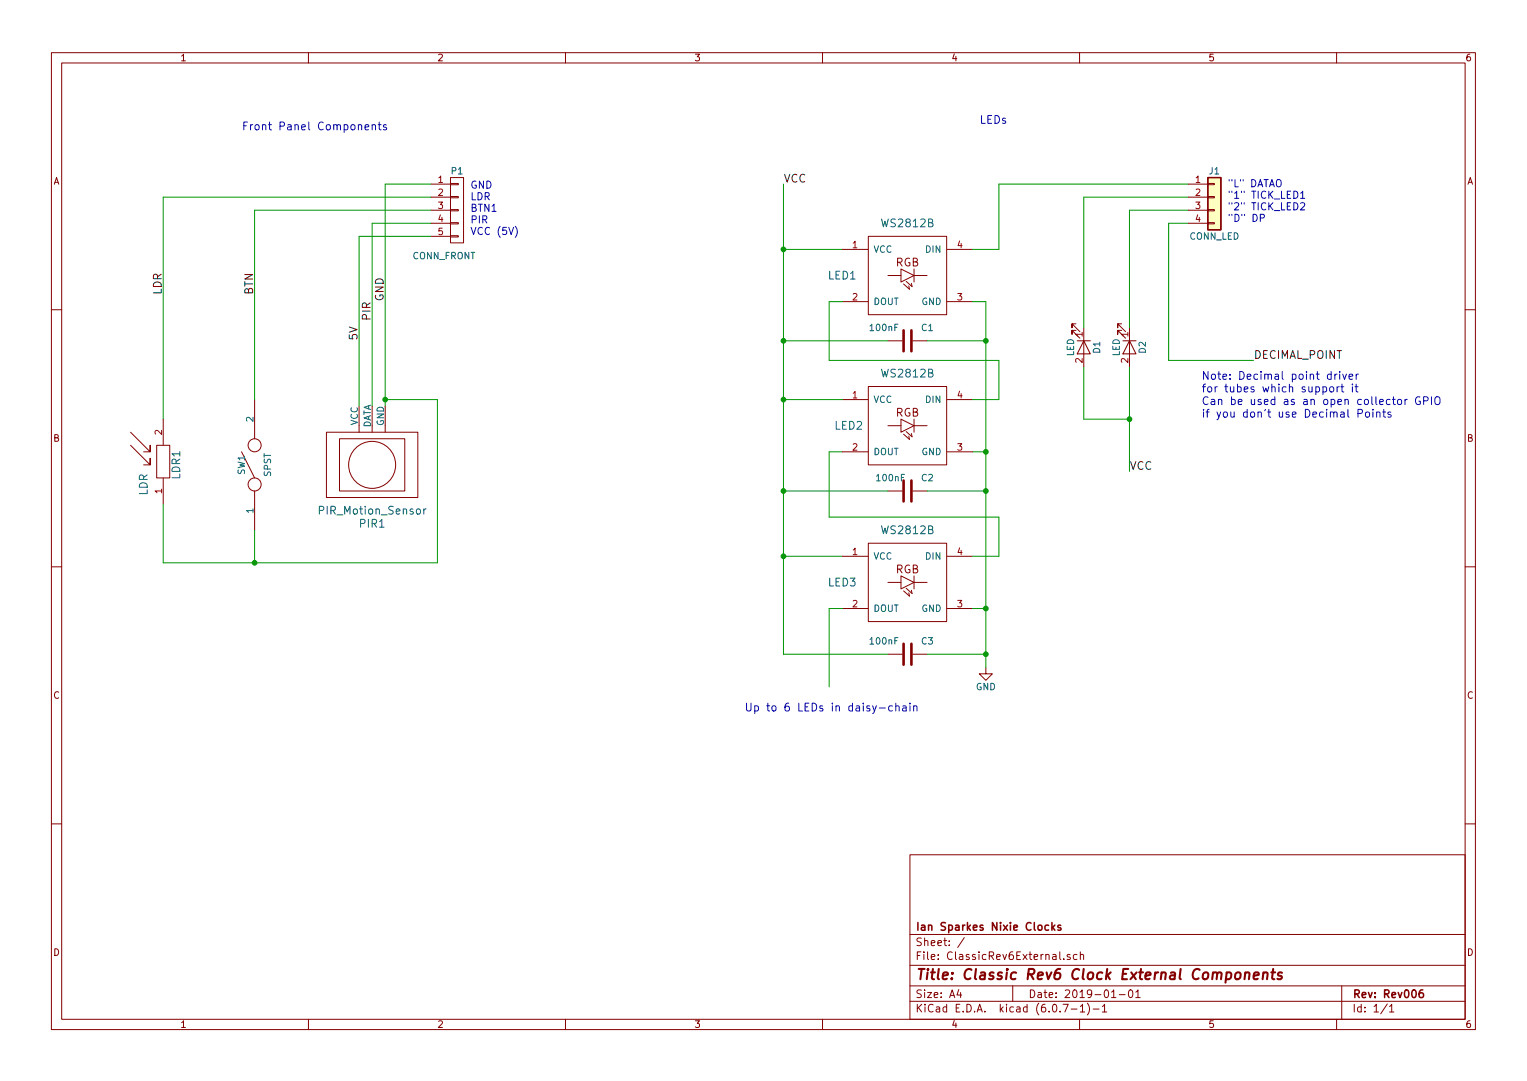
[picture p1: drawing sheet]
(kicad_sch (version 20211123) (generator eeschema)

 (paper "A4")

 (title_block
  (title "Classic Rev6 Clock External Components")
  (date "2019-01-01")
  (rev "Rev006")
  (company "Ian Sparkes Nixie Clocks"))

 (lib_symbols
  (symbol "ClassicRev6External-rescue:C" (pin_numbers hide) (pin_names (offset 0.254)) (in_bom yes) (on_board yes)
   (property "Reference" "C" (id 0) (at 0.635 2.54 0) (effects (font (size 1.27 1.27)) (justify left)))
   (property "Value" "C" (id 1) (at 0.635 -2.54 0) (effects (font (size 1.27 1.27)) (justify left)))
   (property "Footprint" "" (id 2) (at 0.9652 -3.81 0) (effects (font (size 1.27 1.27)) hide))
   (property "Datasheet" "" (id 3) (at 0 0 0) (effects (font (size 1.27 1.27)) hide))
   (symbol "C_0_1"
    (polyline (pts (xy -2.032 -0.762) (xy 2.032 -0.762)) (stroke (width 0.508) (type default) (color 0 0 0 0)) (fill (type none)))
    (polyline (pts (xy -2.032 0.762) (xy 2.032 0.762)) (stroke (width 0.508) (type default) (color 0 0 0 0)) (fill (type none))))
   (symbol "C_1_1"
    (pin passive line (at 0 3.81 270) (length 2.794) (name "~" (effects (font (size 1.27 1.27)))) (number "1" (effects (font (size 1.27 1.27)))))
    (pin passive line (at 0 -3.81 90) (length 2.794) (name "~" (effects (font (size 1.27 1.27)))) (number "2" (effects (font (size 1.27 1.27)))))))
  (symbol "ClassicRev6External-rescue:CONN_01X05" (pin_names (offset 1.016) hide) (in_bom yes) (on_board yes)
   (property "Reference" "P" (id 0) (at 0 7.62 0) (effects (font (size 1.27 1.27))))
   (property "Value" "CONN_01X05" (id 1) (at 2.54 0 90) (effects (font (size 1.27 1.27))))
   (property "Footprint" "" (id 2) (at 0 0 0) (effects (font (size 1.27 1.27))))
   (property "Datasheet" "" (id 3) (at 0 0 0) (effects (font (size 1.27 1.27))))
   (symbol "CONN_01X05_0_1"
    (rectangle (start -1.27 -4.953) (end 0.254 -5.207) (stroke (width 0) (type default) (color 0 0 0 0)) (fill (type none)))
    (rectangle (start -1.27 -2.413) (end 0.254 -2.667) (stroke (width 0) (type default) (color 0 0 0 0)) (fill (type none)))
    (rectangle (start -1.27 0.127) (end 0.254 -0.127) (stroke (width 0) (type default) (color 0 0 0 0)) (fill (type none)))
    (rectangle (start -1.27 2.667) (end 0.254 2.413) (stroke (width 0) (type default) (color 0 0 0 0)) (fill (type none)))
    (rectangle (start -1.27 5.207) (end 0.254 4.953) (stroke (width 0) (type default) (color 0 0 0 0)) (fill (type none)))
    (rectangle (start -1.27 6.35) (end 1.27 -6.35) (stroke (width 0) (type default) (color 0 0 0 0)) (fill (type none))))
   (symbol "CONN_01X05_1_1"
    (pin passive line (at -5.08 5.08 0) (length 3.81) (name "P1" (effects (font (size 1.27 1.27)))) (number "1" (effects (font (size 1.27 1.27)))))
    (pin passive line (at -5.08 2.54 0) (length 3.81) (name "P2" (effects (font (size 1.27 1.27)))) (number "2" (effects (font (size 1.27 1.27)))))
    (pin passive line (at -5.08 0 0) (length 3.81) (name "P3" (effects (font (size 1.27 1.27)))) (number "3" (effects (font (size 1.27 1.27)))))
    (pin passive line (at -5.08 -2.54 0) (length 3.81) (name "P4" (effects (font (size 1.27 1.27)))) (number "4" (effects (font (size 1.27 1.27)))))
    (pin passive line (at -5.08 -5.08 0) (length 3.81) (name "P5" (effects (font (size 1.27 1.27)))) (number "5" (effects (font (size 1.27 1.27)))))))
  (symbol "ClassicRev6External-rescue:Conn_01x04" (pin_names (offset 1.016) hide) (in_bom yes) (on_board yes)
   (property "Reference" "J" (id 0) (at 0 5.08 0) (effects (font (size 1.27 1.27))))
   (property "Value" "Conn_01x04" (id 1) (at 0 -7.62 0) (effects (font (size 1.27 1.27))))
   (property "Footprint" "" (id 2) (at 0 0 0) (effects (font (size 1.27 1.27)) hide))
   (property "Datasheet" "" (id 3) (at 0 0 0) (effects (font (size 1.27 1.27)) hide))
   (symbol "Conn_01x04_1_1"
    (rectangle (start -1.27 -4.953) (end 0 -5.207) (stroke (width 0.1524) (type default) (color 0 0 0 0)) (fill (type none)))
    (rectangle (start -1.27 -2.413) (end 0 -2.667) (stroke (width 0.1524) (type default) (color 0 0 0 0)) (fill (type none)))
    (rectangle (start -1.27 0.127) (end 0 -0.127) (stroke (width 0.1524) (type default) (color 0 0 0 0)) (fill (type none)))
    (rectangle (start -1.27 2.667) (end 0 2.413) (stroke (width 0.1524) (type default) (color 0 0 0 0)) (fill (type none)))
    (rectangle (start -1.27 3.81) (end 1.27 -6.35) (stroke (width 0.254) (type default) (color 0 0 0 0)) (fill (type background)))
    (pin passive line (at -5.08 2.54 0) (length 3.81) (name "Pin_1" (effects (font (size 1.27 1.27)))) (number "1" (effects (font (size 1.27 1.27)))))
    (pin passive line (at -5.08 0 0) (length 3.81) (name "Pin_2" (effects (font (size 1.27 1.27)))) (number "2" (effects (font (size 1.27 1.27)))))
    (pin passive line (at -5.08 -2.54 0) (length 3.81) (name "Pin_3" (effects (font (size 1.27 1.27)))) (number "3" (effects (font (size 1.27 1.27)))))
    (pin passive line (at -5.08 -5.08 0) (length 3.81) (name "Pin_4" (effects (font (size 1.27 1.27)))) (number "4" (effects (font (size 1.27 1.27)))))))
  (symbol "ClassicRev6External-rescue:LDR" (pin_names (offset 1.016)) (in_bom yes) (on_board yes)
   (property "Reference" "LDR" (id 0) (at 0 -2.54 0) (effects (font (size 1.524 1.524))))
   (property "Value" "LDR" (id 1) (at -3.81 3.81 0) (effects (font (size 1.524 1.524))))
   (property "Footprint" "" (id 2) (at 0 0 0) (effects (font (size 1.524 1.524))))
   (property "Datasheet" "" (id 3) (at 0 0 0) (effects (font (size 1.524 1.524))))
   (symbol "LDR_0_1"
    (rectangle (start -2.54 1.27) (end 3.81 -1.27) (stroke (width 0) (type default) (color 0 0 0 0)) (fill (type none)))
    (polyline (pts (xy 0 3.81) (xy 0 2.54) (xy 1.27 2.54) (xy 0 2.54) (xy 3.81 6.35)) (stroke (width 0) (type default) (color 0 0 0 0)) (fill (type none)))
    (polyline (pts (xy 2.54 3.81) (xy 2.54 2.54) (xy 3.81 2.54) (xy 2.54 2.54) (xy 6.35 6.35)) (stroke (width 0) (type default) (color 0 0 0 0)) (fill (type none))))
   (symbol "LDR_1_1"
    (pin input line (at -7.62 0 0) (length 5.08) (name "~" (effects (font (size 1.27 1.27)))) (number "1" (effects (font (size 1.27 1.27)))))
    (pin input line (at 8.89 0 180) (length 5.08) (name "~" (effects (font (size 1.27 1.27)))) (number "2" (effects (font (size 1.27 1.27)))))))
  (symbol "ClassicRev6External-rescue:LED" (pin_names (offset 1.016) hide) (in_bom yes) (on_board yes)
   (property "Reference" "D" (id 0) (at 0 2.54 0) (effects (font (size 1.27 1.27))))
   (property "Value" "LED" (id 1) (at 0 -2.54 0) (effects (font (size 1.27 1.27))))
   (property "Footprint" "" (id 2) (at 0 0 0) (effects (font (size 1.27 1.27)) hide))
   (property "Datasheet" "" (id 3) (at 0 0 0) (effects (font (size 1.27 1.27)) hide))
   (symbol "LED_0_1"
    (polyline (pts (xy -1.27 -1.27) (xy -1.27 1.27)) (stroke (width 0.2032) (type default) (color 0 0 0 0)) (fill (type none)))
    (polyline (pts (xy -1.27 0) (xy 1.27 0)) (stroke (width 0) (type default) (color 0 0 0 0)) (fill (type none)))
    (polyline (pts (xy 1.27 -1.27) (xy 1.27 1.27) (xy -1.27 0) (xy 1.27 -1.27)) (stroke (width 0.2032) (type default) (color 0 0 0 0)) (fill (type none)))
    (polyline (pts (xy -3.048 -0.762) (xy -4.572 -2.286) (xy -3.81 -2.286) (xy -4.572 -2.286) (xy -4.572 -1.524)) (stroke (width 0) (type default) (color 0 0 0 0)) (fill (type none)))
    (polyline (pts (xy -1.778 -0.762) (xy -3.302 -2.286) (xy -2.54 -2.286) (xy -3.302 -2.286) (xy -3.302 -1.524)) (stroke (width 0) (type default) (color 0 0 0 0)) (fill (type none))))
   (symbol "LED_1_1"
    (pin passive line (at -3.81 0 0) (length 2.54) (name "K" (effects (font (size 1.27 1.27)))) (number "1" (effects (font (size 1.27 1.27)))))
    (pin passive line (at 3.81 0 180) (length 2.54) (name "A" (effects (font (size 1.27 1.27)))) (number "2" (effects (font (size 1.27 1.27)))))))
  (symbol "ClassicRev6External-rescue:PIR_Motion_Sensor" (pin_numbers hide) (pin_names (offset 0)) (in_bom yes) (on_board yes)
   (property "Reference" "PIR" (id 0) (at 0 22.86 0) (effects (font (size 1.524 1.524))))
   (property "Value" "PIR_Motion_Sensor" (id 1) (at 0 20.32 0) (effects (font (size 1.524 1.524))))
   (property "Footprint" "" (id 2) (at 0 20.32 0) (effects (font (size 1.524 1.524))))
   (property "Datasheet" "" (id 3) (at 0 20.32 0) (effects (font (size 1.524 1.524))))
   (symbol "PIR_Motion_Sensor_0_1"
    (rectangle (start -8.89 5.08) (end -8.89 5.08) (stroke (width 0) (type default) (color 0 0 0 0)) (fill (type none)))
    (rectangle (start -8.89 5.08) (end 8.89 17.78) (stroke (width 0) (type default) (color 0 0 0 0)) (fill (type none)))
    (rectangle (start -6.35 16.51) (end 6.35 6.35) (stroke (width 0) (type default) (color 0 0 0 0)) (fill (type none)))
    (polyline (pts (xy -2.54 3.81) (xy -2.54 5.08)) (stroke (width 0) (type default) (color 0 0 0 0)) (fill (type none)))
    (polyline (pts (xy 0 3.81) (xy 0 5.08)) (stroke (width 0) (type default) (color 0 0 0 0)) (fill (type none)))
    (polyline (pts (xy 2.54 3.81) (xy 2.54 5.08)) (stroke (width 0) (type default) (color 0 0 0 0)) (fill (type none)))
    (circle (center 0 11.43) (radius 4.572) (stroke (width 0) (type default) (color 0 0 0 0)) (fill (type none))))
   (symbol "PIR_Motion_Sensor_1_1"
    (pin power_in line (at -2.54 0 90) (length 3.81) (name "GND" (effects (font (size 1.27 1.27)))) (number "1" (effects (font (size 1.27 1.27)))))
    (pin output line (at 0 0 90) (length 3.81) (name "DATA" (effects (font (size 1.27 1.27)))) (number "2" (effects (font (size 1.27 1.27)))))
    (pin power_in line (at 2.54 0 90) (length 3.81) (name "VCC" (effects (font (size 1.27 1.27)))) (number "3" (effects (font (size 1.27 1.27)))))))
  (symbol "ClassicRev6External-rescue:SPST" (pin_numbers hide) (pin_names (offset 0)) (in_bom yes) (on_board yes)
   (property "Reference" "SW" (id 0) (at 0 2.54 0) (effects (font (size 1.27 1.27))))
   (property "Value" "SPST" (id 1) (at 0 -2.54 0) (effects (font (size 1.27 1.27))))
   (property "Footprint" "" (id 2) (at 0 0 0) (effects (font (size 1.27 1.27))))
   (property "Datasheet" "" (id 3) (at 0 0 0) (effects (font (size 1.27 1.27))))
   (symbol "SPST_0_0"
    (circle (center -3.81 0) (radius 1.27) (stroke (width 0) (type default) (color 0 0 0 0)) (fill (type none)))
    (polyline (pts (xy -2.54 0) (xy 2.54 2.54)) (stroke (width 0) (type default) (color 0 0 0 0)) (fill (type none)))
    (circle (center 3.81 0) (radius 1.27) (stroke (width 0) (type default) (color 0 0 0 0)) (fill (type none))))
   (symbol "SPST_1_1"
    (pin input line (at -12.7 0 0) (length 7.62) (name "1" (effects (font (size 1.27 1.27)))) (number "1" (effects (font (size 1.27 1.27)))))
    (pin input line (at 12.7 0 180) (length 7.62) (name "2" (effects (font (size 1.27 1.27)))) (number "2" (effects (font (size 1.27 1.27)))))))
  (symbol "ClassicRev6External-rescue:WS2812B" (pin_names (offset 1.016)) (in_bom yes) (on_board yes)
   (property "Reference" "LED" (id 0) (at 0 -10.16 0) (effects (font (size 1.524 1.524))))
   (property "Value" "WS2812B" (id 1) (at 0 10.16 0) (effects (font (size 1.524 1.524))))
   (property "Footprint" "" (id 2) (at -1.27 0 90) (effects (font (size 1.524 1.524))))
   (property "Datasheet" "" (id 3) (at -1.27 0 90) (effects (font (size 1.524 1.524))))
   (symbol "WS2812B_0_0"
    (polyline (pts (xy -1.27 0) (xy -3.81 0)) (stroke (width 0) (type default) (color 0 0 0 0)) (fill (type none)))
    (polyline (pts (xy -0.254 -1.143) (xy 0.889 -2.159)) (stroke (width 0) (type default) (color 0 0 0 0)) (fill (type none)))
    (polyline (pts (xy 0.381 -2.667) (xy -0.762 -1.651)) (stroke (width 0) (type default) (color 0 0 0 0)) (fill (type none)))
    (polyline (pts (xy 0.381 -2.667) (xy 0.254 -2.032)) (stroke (width 0) (type default) (color 0 0 0 0)) (fill (type none)))
    (polyline (pts (xy 0.889 -2.159) (xy 0.762 -1.524)) (stroke (width 0) (type default) (color 0 0 0 0)) (fill (type none)))
    (polyline (pts (xy 1.27 0) (xy 3.81 0)) (stroke (width 0) (type default) (color 0 0 0 0)) (fill (type none)))
    (text "RGB" (at 0 2.54 0) (effects (font (size 1.524 1.524)))))
   (symbol "WS2812B_0_1"
    (rectangle (start -7.62 7.62) (end 7.62 -7.62) (stroke (width 0) (type default) (color 0 0 0 0)) (fill (type none)))
    (polyline (pts (xy 1.27 0) (xy -1.27 1.27) (xy -1.27 -1.27) (xy 1.27 0) (xy 1.27 0)) (stroke (width 0) (type default) (color 0 0 0 0)) (fill (type none)))
    (rectangle (start 1.27 1.27) (end 1.27 -1.27) (stroke (width 0) (type default) (color 0 0 0 0)) (fill (type none))))
   (symbol "WS2812B_1_1"
    (pin power_in line (at -12.7 5.08 0) (length 5.0038) (name "VCC" (effects (font (size 1.27 1.27)))) (number "1" (effects (font (size 1.27 1.27)))))
    (pin output line (at -12.7 -5.08 0) (length 5.0038) (name "DOUT" (effects (font (size 1.27 1.27)))) (number "2" (effects (font (size 1.27 1.27)))))
    (pin power_in line (at 12.7 -5.08 180) (length 5.0038) (name "GND" (effects (font (size 1.27 1.27)))) (number "3" (effects (font (size 1.27 1.27)))))
    (pin input line (at 12.7 5.08 180) (length 5.0038) (name "DIN" (effects (font (size 1.27 1.27)))) (number "4" (effects (font (size 1.27 1.27)))))))
  (symbol "power:GND" (power) (pin_names (offset 0)) (in_bom yes) (on_board yes)
   (property "Reference" "#PWR" (id 0) (at 0 -6.35 0) (effects (font (size 1.27 1.27)) hide))
   (property "Value" "GND" (id 1) (at 0 -3.81 0) (effects (font (size 1.27 1.27))))
   (property "Footprint" "" (id 2) (at 0 0 0) (effects (font (size 1.27 1.27)) hide))
   (property "Datasheet" "" (id 3) (at 0 0 0) (effects (font (size 1.27 1.27)) hide))
   (symbol "GND_0_1"
    (polyline (pts (xy 0 0) (xy 0 -1.27) (xy 1.27 -1.27) (xy 0 -2.54) (xy -1.27 -1.27) (xy 0 -1.27)) (stroke (width 0) (type default) (color 0 0 0 0)) (fill (type none))))
   (symbol "GND_1_1"
    (pin power_in line (at 0 0 270) (length 0) hide (name "GND" (effects (font (size 1.27 1.27)))) (number "1" (effects (font (size 1.27 1.27))))))))

 (junction (at 191.77 87.63) (diameter 0) (color 0 0 0 0))
 (junction (at 152.4 66.04) (diameter 0) (color 0 0 0 0))
 (junction (at 152.4 48.26) (diameter 0) (color 0 0 0 0))
 (junction (at 191.77 95.25) (diameter 0) (color 0 0 0 0))
 (junction (at 152.4 77.47) (diameter 0) (color 0 0 0 0))
 (junction (at 49.53 109.22) (diameter 0) (color 0 0 0 0))
 (junction (at 74.93 77.47) (diameter 0) (color 0 0 0 0))
 (junction (at 152.4 95.25) (diameter 0) (color 0 0 0 0))
 (junction (at 191.77 118.11) (diameter 0) (color 0 0 0 0))
 (junction (at 219.71 81.28) (diameter 0) (color 0 0 0 0))
 (junction (at 191.77 127) (diameter 0) (color 0 0 0 0))
 (junction (at 191.77 66.04) (diameter 0) (color 0 0 0 0))
 (junction (at 152.4 107.95) (diameter 0) (color 0 0 0 0))

 (wire (pts (xy 227.33 69.85) (xy 243.84 69.85)) (stroke (width 0) (type default) (color 0 0 0 0)))
 (wire (pts (xy 227.33 43.18) (xy 227.33 69.85)) (stroke (width 0) (type default) (color 0 0 0 0)))
 (wire (pts (xy 191.77 58.42) (xy 191.77 66.04)) (stroke (width 0) (type default) (color 0 0 0 0)))
 (wire (pts (xy 163.83 118.11) (xy 161.29 118.11)) (stroke (width 0) (type default) (color 0 0 0 0)))
 (wire (pts (xy 31.75 38.1) (xy 83.82 38.1)) (stroke (width 0) (type default) (color 0 0 0 0)))
 (wire (pts (xy 72.39 43.18) (xy 72.39 78.74)) (stroke (width 0) (type default) (color 0 0 0 0)))
 (wire (pts (xy 180.34 66.04) (xy 191.77 66.04)) (stroke (width 0) (type default) (color 0 0 0 0)))
 (wire (pts (xy 191.77 58.42) (xy 189.23 58.42)) (stroke (width 0) (type default) (color 0 0 0 0)))
 (wire (pts (xy 219.71 71.12) (xy 219.71 81.28)) (stroke (width 0) (type default) (color 0 0 0 0)))
 (wire (pts (xy 49.53 102.87) (xy 49.53 109.22)) (stroke (width 0) (type default) (color 0 0 0 0)))
 (wire (pts (xy 194.31 77.47) (xy 189.23 77.47)) (stroke (width 0) (type default) (color 0 0 0 0)))
 (wire (pts (xy 152.4 77.47) (xy 163.83 77.47)) (stroke (width 0) (type default) (color 0 0 0 0)))
 (wire (pts (xy 83.82 43.18) (xy 72.39 43.18)) (stroke (width 0) (type default) (color 0 0 0 0)))
 (wire (pts (xy 152.4 66.04) (xy 152.4 77.47)) (stroke (width 0) (type default) (color 0 0 0 0)))
 (wire (pts (xy 194.31 69.85) (xy 194.31 77.47)) (stroke (width 0) (type default) (color 0 0 0 0)))
 (wire (pts (xy 194.31 48.26) (xy 189.23 48.26)) (stroke (width 0) (type default) (color 0 0 0 0)))
 (wire (pts (xy 83.82 35.56) (xy 74.93 35.56)) (stroke (width 0) (type default) (color 0 0 0 0)))
 (wire (pts (xy 219.71 81.28) (xy 219.71 91.44)) (stroke (width 0) (type default) (color 0 0 0 0)))
 (wire (pts (xy 163.83 58.42) (xy 161.29 58.42)) (stroke (width 0) (type default) (color 0 0 0 0)))
 (wire (pts (xy 191.77 118.11) (xy 189.23 118.11)) (stroke (width 0) (type default) (color 0 0 0 0)))
 (wire (pts (xy 74.93 77.47) (xy 74.93 78.74)) (stroke (width 0) (type default) (color 0 0 0 0)))
 (wire (pts (xy 152.4 48.26) (xy 152.4 66.04)) (stroke (width 0) (type default) (color 0 0 0 0)))
 (wire (pts (xy 219.71 40.64) (xy 231.14 40.64)) (stroke (width 0) (type default) (color 0 0 0 0)))
 (wire (pts (xy 161.29 87.63) (xy 161.29 100.33)) (stroke (width 0) (type default) (color 0 0 0 0)))
 (wire (pts (xy 231.14 43.18) (xy 227.33 43.18)) (stroke (width 0) (type default) (color 0 0 0 0)))
 (wire (pts (xy 74.93 77.47) (xy 85.09 77.47)) (stroke (width 0) (type default) (color 0 0 0 0)))
 (wire (pts (xy 219.71 40.64) (xy 219.71 63.5)) (stroke (width 0) (type default) (color 0 0 0 0)))
 (wire (pts (xy 163.83 87.63) (xy 161.29 87.63)) (stroke (width 0) (type default) (color 0 0 0 0)))
 (wire (pts (xy 163.83 48.26) (xy 152.4 48.26)) (stroke (width 0) (type default) (color 0 0 0 0)))
 (wire (pts (xy 85.09 77.47) (xy 85.09 109.22)) (stroke (width 0) (type default) (color 0 0 0 0)))
 (wire (pts (xy 152.4 35.56) (xy 152.4 48.26)) (stroke (width 0) (type default) (color 0 0 0 0)))
 (wire (pts (xy 152.4 107.95) (xy 152.4 127)) (stroke (width 0) (type default) (color 0 0 0 0)))
 (wire (pts (xy 172.72 95.25) (xy 152.4 95.25)) (stroke (width 0) (type default) (color 0 0 0 0)))
 (wire (pts (xy 194.31 107.95) (xy 189.23 107.95)) (stroke (width 0) (type default) (color 0 0 0 0)))
 (wire (pts (xy 83.82 40.64) (xy 49.53 40.64)) (stroke (width 0) (type default) (color 0 0 0 0)))
 (wire (pts (xy 191.77 87.63) (xy 189.23 87.63)) (stroke (width 0) (type default) (color 0 0 0 0)))
 (wire (pts (xy 49.53 109.22) (xy 31.75 109.22)) (stroke (width 0) (type default) (color 0 0 0 0)))
 (wire (pts (xy 191.77 66.04) (xy 191.77 87.63)) (stroke (width 0) (type default) (color 0 0 0 0)))
 (wire (pts (xy 210.82 38.1) (xy 210.82 63.5)) (stroke (width 0) (type default) (color 0 0 0 0)))
 (wire (pts (xy 210.82 81.28) (xy 219.71 81.28)) (stroke (width 0) (type default) (color 0 0 0 0)))
 (wire (pts (xy 172.72 66.04) (xy 152.4 66.04)) (stroke (width 0) (type default) (color 0 0 0 0)))
 (wire (pts (xy 231.14 38.1) (xy 210.82 38.1)) (stroke (width 0) (type default) (color 0 0 0 0)))
 (wire (pts (xy 191.77 127) (xy 191.77 129.54)) (stroke (width 0) (type default) (color 0 0 0 0)))
 (wire (pts (xy 161.29 69.85) (xy 194.31 69.85)) (stroke (width 0) (type default) (color 0 0 0 0)))
 (wire (pts (xy 85.09 109.22) (xy 49.53 109.22)) (stroke (width 0) (type default) (color 0 0 0 0)))
 (wire (pts (xy 194.31 100.33) (xy 194.31 107.95)) (stroke (width 0) (type default) (color 0 0 0 0)))
 (wire (pts (xy 31.75 38.1) (xy 31.75 81.28)) (stroke (width 0) (type default) (color 0 0 0 0)))
 (wire (pts (xy 180.34 95.25) (xy 191.77 95.25)) (stroke (width 0) (type default) (color 0 0 0 0)))
 (wire (pts (xy 49.53 40.64) (xy 49.53 77.47)) (stroke (width 0) (type default) (color 0 0 0 0)))
 (wire (pts (xy 161.29 100.33) (xy 194.31 100.33)) (stroke (width 0) (type default) (color 0 0 0 0)))
 (wire (pts (xy 191.77 95.25) (xy 191.77 118.11)) (stroke (width 0) (type default) (color 0 0 0 0)))
 (wire (pts (xy 210.82 71.12) (xy 210.82 81.28)) (stroke (width 0) (type default) (color 0 0 0 0)))
 (wire (pts (xy 69.85 45.72) (xy 69.85 78.74)) (stroke (width 0) (type default) (color 0 0 0 0)))
 (wire (pts (xy 152.4 95.25) (xy 152.4 107.95)) (stroke (width 0) (type default) (color 0 0 0 0)))
 (wire (pts (xy 152.4 107.95) (xy 163.83 107.95)) (stroke (width 0) (type default) (color 0 0 0 0)))
 (wire (pts (xy 180.34 127) (xy 191.77 127)) (stroke (width 0) (type default) (color 0 0 0 0)))
 (wire (pts (xy 152.4 77.47) (xy 152.4 95.25)) (stroke (width 0) (type default) (color 0 0 0 0)))
 (wire (pts (xy 74.93 35.56) (xy 74.93 77.47)) (stroke (width 0) (type default) (color 0 0 0 0)))
 (wire (pts (xy 191.77 87.63) (xy 191.77 95.25)) (stroke (width 0) (type default) (color 0 0 0 0)))
 (wire (pts (xy 161.29 58.42) (xy 161.29 69.85)) (stroke (width 0) (type default) (color 0 0 0 0)))
 (wire (pts (xy 194.31 35.56) (xy 194.31 48.26)) (stroke (width 0) (type default) (color 0 0 0 0)))
 (wire (pts (xy 191.77 118.11) (xy 191.77 127)) (stroke (width 0) (type default) (color 0 0 0 0)))
 (wire (pts (xy 83.82 45.72) (xy 69.85 45.72)) (stroke (width 0) (type default) (color 0 0 0 0)))
 (wire (pts (xy 231.14 35.56) (xy 194.31 35.56)) (stroke (width 0) (type default) (color 0 0 0 0)))
 (wire (pts (xy 152.4 127) (xy 172.72 127)) (stroke (width 0) (type default) (color 0 0 0 0)))
 (wire (pts (xy 161.29 118.11) (xy 161.29 133.35)) (stroke (width 0) (type default) (color 0 0 0 0)))
 (wire (pts (xy 31.75 109.22) (xy 31.75 97.79)) (stroke (width 0) (type default) (color 0 0 0 0)))

 (text "GND\nLDR\nBTN1\nPIR\nVCC (5V)" (at 91.44 45.72 0) (effects (font (size 1.397 1.397)) (justify left bottom)))
 (text "Front Panel Components" (at 46.99 25.4 0) (effects (font (size 1.524 1.524)) (justify left bottom)))
 (text "Up to 6 LEDs in daisy-chain" (at 144.78 138.43 0) (effects (font (size 1.524 1.524)) (justify left bottom)))
 (text "Note: Decimal point driver\nfor tubes which support it\nCan be used as an open collector GPIO\nif you don't use Decimal Points" (at 233.68 81.28 0) (effects (font (size 1.524 1.524)) (justify left bottom)))
 (text "\"L\" DATAO\n\"1\" TICK_LED1\n\"2\" TICK_LED2\n\"D\" DP" (at 238.76 43.18 0) (effects (font (size 1.397 1.397)) (justify left bottom)))
 (text "LEDs" (at 190.5 24.13 0) (effects (font (size 1.524 1.524)) (justify left bottom)))

 (label "VCC" (at 219.71 91.44 0) (effects (font (size 1.524 1.524)) (justify left bottom)))
 (label "PIR" (at 72.39 62.23 90) (effects (font (size 1.524 1.524)) (justify left bottom)))
 (label "BTN" (at 49.53 57.15 90) (effects (font (size 1.524 1.524)) (justify left bottom)))
 (label "GND" (at 74.93 58.42 90) (effects (font (size 1.524 1.524)) (justify left bottom)))
 (label "LDR" (at 31.75 57.15 90) (effects (font (size 1.524 1.524)) (justify left bottom)))
 (label "VCC" (at 152.4 35.56 0) (effects (font (size 1.524 1.524)) (justify left bottom)))
 (label "5V" (at 69.85 66.04 90) (effects (font (size 1.524 1.524)) (justify left bottom)))
 (label "DECIMAL_POINT" (at 243.84 69.85 0) (effects (font (size 1.524 1.524)) (justify left bottom)))

 (symbol (lib_id "ClassicRev6External-rescue:CONN_01X05") (at 88.9 40.64 0) (unit 1) (in_bom yes) (on_board yes)
  (property "Reference" "P1" (id 0) (at 88.9 33.02 0))
  (property "Value" "" (id 1) (at 86.36 49.53 0))
  (property "Footprint" "" (id 2) (at 88.9 40.64 0))
  (property "Datasheet" "" (id 3) (at 88.9 40.64 0)) (pin "1") (pin "2") (pin "3") (pin "4") (pin "5"))

 (symbol (lib_id "ClassicRev6External-rescue:SPST") (at 49.53 90.17 90) (unit 1) (in_bom yes) (on_board yes)
  (property "Reference" "SW1" (id 0) (at 46.99 90.17 0))
  (property "Value" "" (id 1) (at 52.07 90.17 0))
  (property "Footprint" "" (id 2) (at 49.53 90.17 0))
  (property "Datasheet" "" (id 3) (at 49.53 90.17 0)) (pin "1") (pin "2"))

 (symbol (lib_id "ClassicRev6External-rescue:LDR") (at 31.75 90.17 90) (unit 1) (in_bom yes) (on_board yes)
  (property "Reference" "LDR1" (id 0) (at 34.29 90.17 0) (effects (font (size 1.524 1.524))))
  (property "Value" "" (id 1) (at 27.94 93.98 0) (effects (font (size 1.524 1.524))))
  (property "Footprint" "" (id 2) (at 31.75 90.17 0) (effects (font (size 1.524 1.524))))
  (property "Datasheet" "" (id 3) (at 31.75 90.17 0) (effects (font (size 1.524 1.524)))) (pin "1") (pin "2"))

 (symbol (lib_id "ClassicRev6External-rescue:PIR_Motion_Sensor") (at 72.39 78.74 180) (unit 1) (in_bom yes) (on_board yes)
  (property "Reference" "PIR1" (id 0) (at 72.39 101.6 0) (effects (font (size 1.524 1.524))))
  (property "Value" "" (id 1) (at 72.39 99.06 0) (effects (font (size 1.524 1.524))))
  (property "Footprint" "" (id 2) (at 72.39 99.06 0) (effects (font (size 1.524 1.524))))
  (property "Datasheet" "" (id 3) (at 72.39 99.06 0) (effects (font (size 1.524 1.524)))) (pin "1") (pin "2") (pin "3"))

 (symbol (lib_id "ClassicRev6External-rescue:Conn_01x04") (at 236.22 38.1 0) (unit 1) (in_bom yes) (on_board yes)
  (property "Reference" "J1" (id 0) (at 236.22 33.02 0))
  (property "Value" "" (id 1) (at 236.22 45.72 0))
  (property "Footprint" "" (id 2) (at 236.22 38.1 0) (effects (font (size 1.27 1.27)) hide))
  (property "Datasheet" "" (id 3) (at 236.22 38.1 0) (effects (font (size 1.27 1.27)) hide)) (pin "1") (pin "2") (pin "3") (pin "4"))

 (symbol (lib_id "ClassicRev6External-rescue:WS2812B") (at 176.53 53.34 0) (unit 1) (in_bom yes) (on_board yes)
  (property "Reference" "LED1" (id 0) (at 163.83 53.34 0) (effects (font (size 1.524 1.524))))
  (property "Value" "" (id 1) (at 176.53 43.18 0) (effects (font (size 1.524 1.524))))
  (property "Footprint" "" (id 2) (at 175.26 53.34 90) (effects (font (size 1.524 1.524))))
  (property "Datasheet" "" (id 3) (at 175.26 53.34 90) (effects (font (size 1.524 1.524)))) (pin "1") (pin "2") (pin "3") (pin "4"))

 (symbol (lib_id "ClassicRev6External-rescue:WS2812B") (at 176.53 82.55 0) (unit 1) (in_bom yes) (on_board yes)
  (property "Reference" "LED2" (id 0) (at 165.1 82.55 0) (effects (font (size 1.524 1.524))))
  (property "Value" "" (id 1) (at 176.53 72.39 0) (effects (font (size 1.524 1.524))))
  (property "Footprint" "" (id 2) (at 175.26 82.55 90) (effects (font (size 1.524 1.524))))
  (property "Datasheet" "" (id 3) (at 175.26 82.55 90) (effects (font (size 1.524 1.524)))) (pin "1") (pin "2") (pin "3") (pin "4"))

 (symbol (lib_id "ClassicRev6External-rescue:WS2812B") (at 176.53 113.03 0) (unit 1) (in_bom yes) (on_board yes)
  (property "Reference" "LED3" (id 0) (at 163.83 113.03 0) (effects (font (size 1.524 1.524))))
  (property "Value" "" (id 1) (at 176.53 102.87 0) (effects (font (size 1.524 1.524))))
  (property "Footprint" "" (id 2) (at 175.26 113.03 90) (effects (font (size 1.524 1.524))))
  (property "Datasheet" "" (id 3) (at 175.26 113.03 90) (effects (font (size 1.524 1.524)))) (pin "1") (pin "2") (pin "3") (pin "4"))

 (symbol (lib_id "ClassicRev6External-rescue:C") (at 176.53 66.04 270) (unit 1) (in_bom yes) (on_board yes)
  (property "Reference" "C1" (id 0) (at 179.07 63.5 90) (effects (font (size 1.27 1.27)) (justify left)))
  (property "Value" "" (id 1) (at 168.91 63.5 90) (effects (font (size 1.27 1.27)) (justify left)))
  (property "Footprint" "" (id 2) (at 172.72 67.0052 0) (effects (font (size 1.27 1.27)) hide))
  (property "Datasheet" "" (id 3) (at 176.53 66.04 0) (effects (font (size 1.27 1.27)) hide)) (pin "1") (pin "2"))

 (symbol (lib_id "ClassicRev6External-rescue:C") (at 176.53 95.25 270) (unit 1) (in_bom yes) (on_board yes)
  (property "Reference" "C2" (id 0) (at 179.07 92.71 90) (effects (font (size 1.27 1.27)) (justify left)))
  (property "Value" "" (id 1) (at 170.18 92.71 90) (effects (font (size 1.27 1.27)) (justify left)))
  (property "Footprint" "" (id 2) (at 172.72 96.2152 0) (effects (font (size 1.27 1.27)) hide))
  (property "Datasheet" "" (id 3) (at 176.53 95.25 0) (effects (font (size 1.27 1.27)) hide)) (pin "1") (pin "2"))

 (symbol (lib_id "ClassicRev6External-rescue:C") (at 176.53 127 270) (unit 1) (in_bom yes) (on_board yes)
  (property "Reference" "C3" (id 0) (at 179.07 124.46 90) (effects (font (size 1.27 1.27)) (justify left)))
  (property "Value" "" (id 1) (at 168.91 124.46 90) (effects (font (size 1.27 1.27)) (justify left)))
  (property "Footprint" "" (id 2) (at 172.72 127.9652 0) (effects (font (size 1.27 1.27)) hide))
  (property "Datasheet" "" (id 3) (at 176.53 127 0) (effects (font (size 1.27 1.27)) hide)) (pin "1") (pin "2"))

 (symbol (lib_id "ClassicRev6External-rescue:LED") (at 219.71 67.31 270) (unit 1) (in_bom yes) (on_board yes)
  (property "Reference" "D2" (id 0) (at 222.25 67.31 0))
  (property "Value" "" (id 1) (at 217.17 67.31 0))
  (property "Footprint" "" (id 2) (at 219.71 67.31 0) (effects (font (size 1.27 1.27)) hide))
  (property "Datasheet" "" (id 3) (at 219.71 67.31 0) (effects (font (size 1.27 1.27)) hide)) (pin "1") (pin "2"))

 (symbol (lib_id "ClassicRev6External-rescue:LED") (at 210.82 67.31 270) (unit 1) (in_bom yes) (on_board yes)
  (property "Reference" "D1" (id 0) (at 213.36 67.31 0))
  (property "Value" "" (id 1) (at 208.28 67.31 0))
  (property "Footprint" "" (id 2) (at 210.82 67.31 0) (effects (font (size 1.27 1.27)) hide))
  (property "Datasheet" "" (id 3) (at 210.82 67.31 0) (effects (font (size 1.27 1.27)) hide)) (pin "1") (pin "2"))

 (symbol (lib_id "power:GND") (at 191.77 129.54 0) (unit 1) (in_bom yes) (on_board yes)
  (property "Reference" "#PWR1" (id 0) (at 191.77 135.89 0) (effects (font (size 1.27 1.27)) hide))
  (property "Value" "" (id 1) (at 191.77 133.35 0))
  (property "Footprint" "" (id 2) (at 191.77 129.54 0) (effects (font (size 1.27 1.27)) hide))
  (property "Datasheet" "" (id 3) (at 191.77 129.54 0) (effects (font (size 1.27 1.27)) hide)) (pin "1"))

 (sheet_instances (path "" (page "1")))

)
